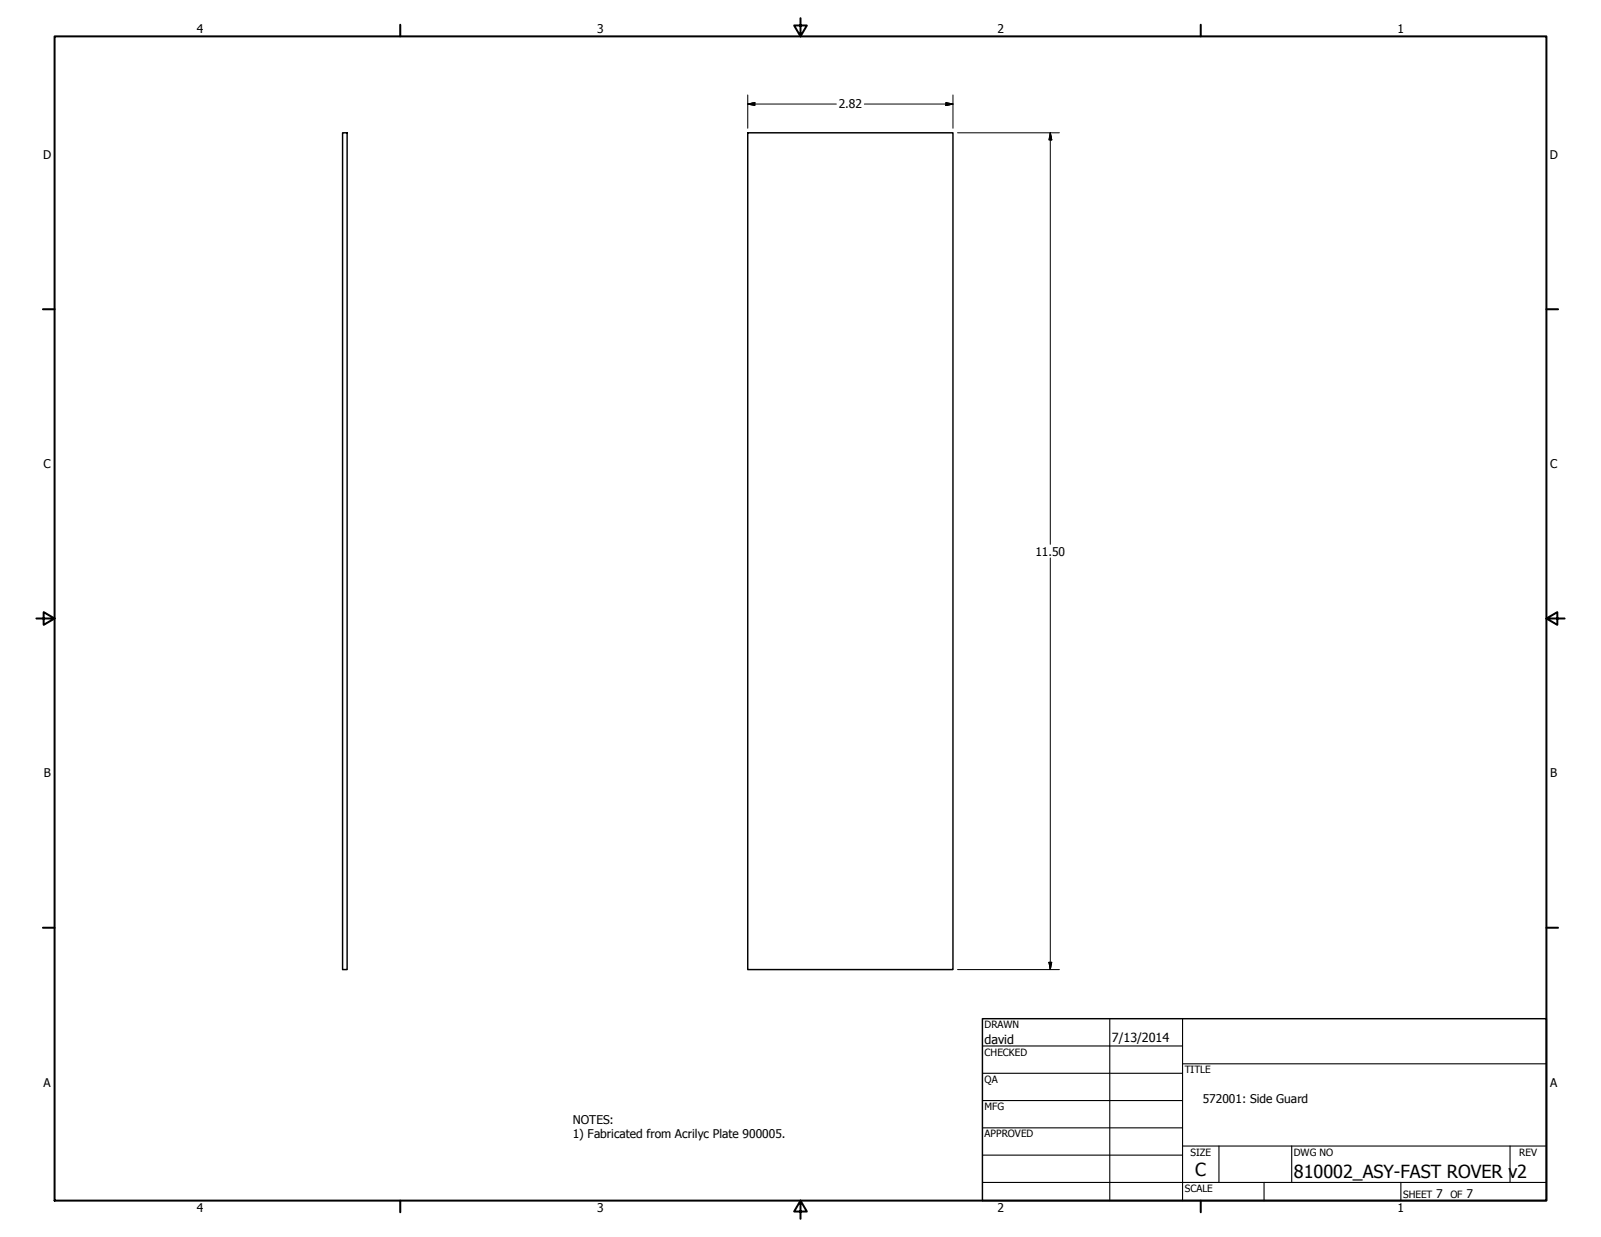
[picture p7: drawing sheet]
<svg xmlns="http://www.w3.org/2000/svg" width="559mm" height="432mm" viewBox="0 0 559 432" stroke-linecap="round" stroke-linejoin="round" font-family="sans-serif">
<!-- layer: Visible (ANSI) -->
<path d="M119.6 46.4h1.6v292.1h-1.6zM261 46.4h71.6v292.1h-71.6z" fill="none" stroke="#000" stroke-width=".51"/>
<!-- layer: Visible Narrow (ANSI) -->
<g fill="none" stroke="#000" stroke-width=".7">
<path d="M19 12.7h520.8v406.4h-520.8zM139.7 8.6v4.1M279.4 6.3v6.4l-2.2-3.8h4.4l-2.2 3.8M419.1 8.6v4.1M15 107.9h4M539.8 107.9h4M12.7 215.9h6.3l-3.8-2.2v4.4l3.8-2.2M539.8 215.9l3.8 2.2v-4.4l-3.8 2.2h6.3M15 323.8h4M539.8 323.8h4M139.7 419.1v4.1M279.4 419.1l2.2 3.8h-4.4l2.2-3.8v6.3"/>
<path d="M419.1 419.1v4.1"/>
</g>
<!-- layer: Title (ANSI) -->
<g fill="none" stroke="#000" stroke-width=".38">
<path d="M387.3 355.6v63.5M412.7 355.6v63.5M342.9 365.1h69.8M342.9 374.6h69.8M412.7 371.3h127.1M342.9 384.2h69.8M342.9 393.7h69.8M342.9 412.7h196.9M342.9 403.2h69.8M412.7 400h127.1M425.4 400v12.7M441.2 412.7v6.4"/>
<path d="M450.8 400v12.7M488.9 412.7v6.4M527 400v12.7"/>
</g>
<path d="M342.9 355.6h196.9v63.5h-196.9z" fill="none" stroke="#000" stroke-width=".51"/>
<!-- layer: Dimension (ANSI) -->
<path d="M261 36.3l2.5-.5v1zM261 36.3h30.9M261 33.1v11.7M301.7 36.3h30.9M330.1 35.8l2.5 .5-2.5 .5zM332.6 33.1v11.7M334.2 46.4h35.6M366.6 46.4l.5 2.4h-1zM366.6 46.4v143.6M366.6 194.8v143.7M334.2 338.5h35.6M366.1 335.9h1l-.5 2.6z" fill="none" stroke="#000" stroke-width=".35"/>
<path d="M261 36.3l2.5-.5zM261 36.3l2.5-.5v1zM330.1 36.8l2.5-.5zM330.1 35.8l2.5 .5-2.5 .5zM366.6 46.4l.5 2.4zM366.6 46.4l.5 2.4h-1zM366.1 335.9l.5 2.6zM366.1 335.9h1l-.5 2.6z" fill="#000" stroke="#000" stroke-width=".35"/>
<g font-size="6.3">
<text x="417.2" y="410.6">C</text>
<text x="451.6" y="411.1">810002_ASY-FAST ROVER v2</text>
</g>
<g font-size="4.4">
<text x="343.7" y="364.3">david</text>
<text x="388.1" y="363.7">7/13/2014</text>
</g>
<g font-size="4.2">
<text x="68.7" y="11.7">4</text>
<text x="208.4" y="11.7">3</text>
<text x="348.1" y="11.7">2</text>
<text x="487.8" y="11.7">1</text>
<text x="292.7" y="37.8">2.82</text>
<text x="15.1" y="55.5">D</text>
<text x="540.9" y="55.5">D</text>
<text x="15.2" y="163.4">C</text>
<text x="541" y="163.4">C</text>
<text x="361.4" y="193.9">11.50</text>
<text x="15.3" y="271.4">B</text>
<text x="541.1" y="271.4">B</text>
<text x="15.2" y="379.3">A</text>
<text x="541" y="379.3">A</text>
<text x="419.8" y="384.9">572001: Side Guard</text>
<text x="199.9" y="392.3">NOTES:</text>
<text x="199.9" y="397.3">1) Fabricated from Acrilyc Plate 900005.</text>
<text x="501.3" y="418.3">7</text>
<text x="511.8" y="418.3">7</text>
<text x="68.7" y="423.2">4</text>
<text x="208.4" y="423.2">3</text>
<text x="348.1" y="423.2">2</text>
<text x="487.8" y="423.2">1</text>
</g>
<g font-size="3.5">
<text x="343.7" y="358.9">DRAWN</text>
<text x="343.7" y="368.5">CHECKED</text>
<text x="413.5" y="374.6">TITLE</text>
<text x="343.7" y="378">QA</text>
<text x="343.7" y="387.5">MFG</text>
<text x="343.7" y="397.1">APPROVED</text>
<text x="415.5" y="403.4">SIZE</text>
<text x="451.6" y="403.4">DWG NO</text>
<text x="530.3" y="403.4">REV</text>
<text x="413.5" y="416.1">SCALE</text>
<text x="489.7" y="418.3">SHEET</text>
<text x="506.2" y="418.3">OF</text>
</g>
</svg>
